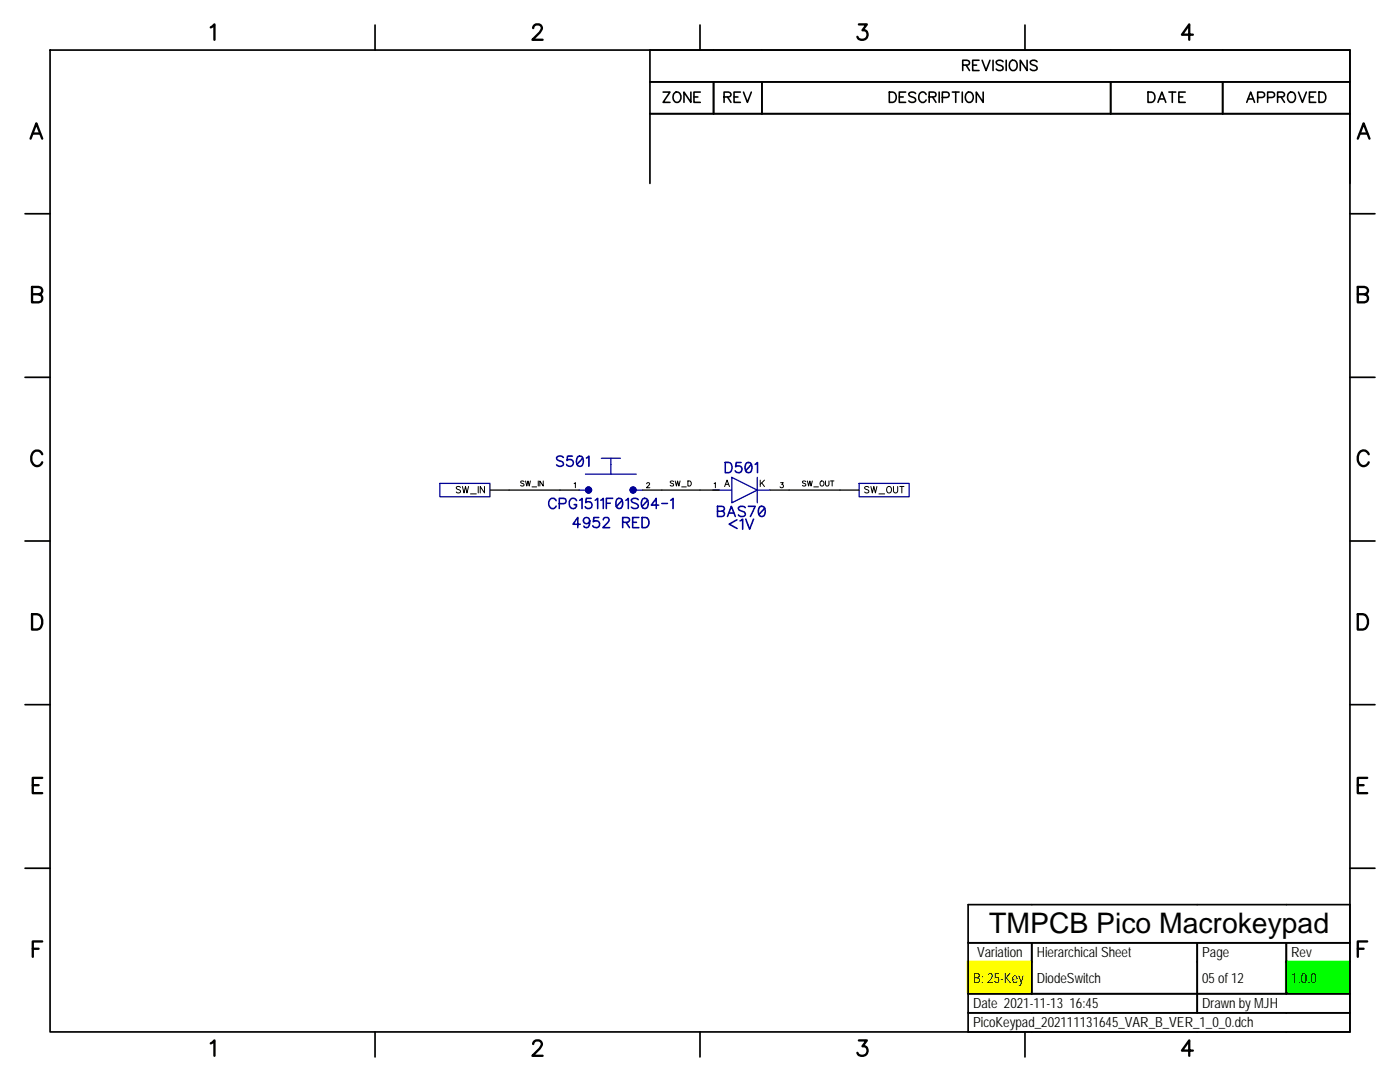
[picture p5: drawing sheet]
<svg xmlns="http://www.w3.org/2000/svg" width="279mm" height="216mm" viewBox="0 0 279 216" stroke-linecap="round" stroke-linejoin="round" font-family="sans-serif">
<path d="M0 0h279.4v215.9h-279.4z" fill-rule="evenodd" fill="#fff" stroke="#fff" stroke-width=".34"/>
<path d="M193.1 191.8h12.6v6.3h-12.6z" fill="#ff0"/>
<path d="M193 191.8h12.7v6.3h-12.7z" fill="none" stroke="#ff0" stroke-width=".2"/>
<g fill="none" stroke="#000" stroke-width=".2">
<path d="M104.6 96.1l-.3-.1h-.3l-.1 .3 .6 .2 .1 .3-.3 .2-.4-.2M104.9 96l.2 1 .3-1 .2 1 .3-1M106.2 97.2h.9M107.4 96v1M108.4 96v1l-.7-1v1M134.4 96.1l-.2-.1-.4 .1 .1 .3 .4 .1v.4l-.3 .1-.2-.2M134.7 96l.3 1 .2-1 .3 1 .2-1M136 97.2h1M137.3 96l.6 .2v.6l-.3 .2h-.3zM160.8 96.1l-.2-.1h-.4v.3l.5 .2 .1 .3-.2 .2-.5-.2M161.1 96l.3 1 .2-1 .3 1 .2-1M162.4 97.2h.9"/>
<path d="M163.7 96.1l.2-.1a.46 .46 0 0 1 .6 .5 .46 .46 0 0 1-.7 .4zM164.7 96v.7l.3 .3 .3-.1 .1-.2v-.7M165.7 96h.7M166.1 96v1"/>
</g>
<path d="M256.6 191.8h12.6v6.3h-12.6z" fill="#0f0"/>
<path d="M256.5 191.8h12.7v6.3h-12.7z" fill="none" stroke="#0f0" stroke-width=".2"/>
<path d="M97.8 97.8h17.8M128.3 97.8h15.2M153.7 97.8h17.8" fill="none" stroke="#000" stroke-width=".25"/>
<g fill="none" stroke="#000096" stroke-width=".32">
<path d="M111 99.9a.75 .75 0 0 0-.9-.5 .75 .75 0 0 0-.6 .8 .86 .86 0 0 0 .3 1.1 .86 .86 0 0 0 1.1-.1l.1-.2M112.4 91.3a.76 .76 0 0 0-.7-.3 .76 .76 0 0 0-.6 .5l.2 .3 .8 .3a.5 .5 0 0 1 .1 .8 .91 .91 0 0 1-1.1-.1M114.2 91h-.9l-.1 .9 .6-.2a.69 .69 0 0 1 .6 .7 .69 .69 0 0 1-.7 .7l-.5-.2-.1-.2M115.1 99.9a.75 .75 0 0 0-.9-.5 .75 .75 0 0 0-.6 .8 .9 .9 0 0 0 .2 1 .9 .9 0 0 0 .9 .2l.4-.4v-.3h-.5M115.3 91.1a.69 .69 0 0 1 1 .3 1.29 1.29 0 0 1-.5 1.6h-.2a1.09 1.09 0 0 1-.5-1.6zM115.7 99.8l.5-.4v2.1M116.3 91.4l-1.2 1.3M117 91.4l.5-.4v2M118 99.4h-1l-.1 .9a.72 .72 0 0 1 1.1 0 .72 .72 0 0 1-.2 1.1 .72 .72 0 0 1-1-.3M118.8 99.8l.5-.4v2.1M119.9 99.8l.5-.4v2.1M122.3 99.4h-1.3v2.1"/>
<path d="M123.2 99.5a.67 .67 0 0 1 1 .3 1.29 1.29 0 0 1-.5 1.7h-.2a1.31 1.31 0 0 1-.3-2zM124.2 99.8l-1.2 1.3M124.9 99.8l.5-.4v2.1M127.4 99.7a.79 .79 0 0 0-1.4 .2 1.3 1.3 0 0 0 1.2 .7l.2 .6a.9 .9 0 0 1-1.4 0M128.3 99.5a.69 .69 0 0 1 1 .3 1.29 1.29 0 0 1-.5 1.7h-.2a1.09 1.09 0 0 1-.5-1.7zM129.3 99.8l-1.2 1.3M133.8 99.8l.5-.4v2.1M144.7 92.3h.7a1.1 1.1 0 0 1 .7 1 1.1 1.1 0 0 1-.7 1h-.7zM147.9 92.3h-1l-.1 .9 .7-.2a.69 .69 0 0 1 .6 .7 .69 .69 0 0 1-.8 .6l-.5-.2-.1-.2M149 92.4a.69 .69 0 0 1 1 .3 1.29 1.29 0 0 1-.5 1.6h-.2a1.09 1.09 0 0 1-.5-1.6zM150 92.7l-1.2 1.2M150.7 92.7l.5-.4v2"/>
<path d="M111.6 100.5l1.2-.1a.54 .54 0 0 0 .2-.6 .54 .54 0 0 0-.5-.4h-.9v2.1M115.8 104.6h-1.5l1-1.3v2M117.7 103.9a.64 .64 0 0 1-.9 .6 .64 .64 0 0 1-.2-1 .64 .64 0 0 1 1 0 1.77 1.77 0 0 1-.2 1.7 .58 .58 0 0 1-.9-.2M119.5 103.3h-1l-.1 .8 .7-.2a.69 .69 0 0 1 .6 .8 .69 .69 0 0 1-.8 .6l-.5-.2-.1-.2M120.4 103.7l.1-.3a.65 .65 0 0 1 1 0 .64 .64 0 0 1-.2 .9l-1 1h1.4M121 100.4h.8M124.3 104.2l1.1-.1 .2-.3-.1-.4-.4-.1h-.8v2M124.9 104.2l.7 1.1M126.3 104.2h.7M127.5 103.3h-1.2v2h1.2M128.1 103.3h.7a1.08 1.08 0 0 1 .7 1 1.08 1.08 0 0 1-.7 1h-.7zM131.4 100.8h-1.4l1-1.4v2.1"/>
<path d="M132.1 100.5h1.1M143.2 101l1.2 .1a.48 .48 0 0 1 0 .8l-.3 .1a.53 .53 0 0 1 .5 .4 .53 .53 0 0 1-.2 .6l-1.2 .1zM143.2 102h.9M145.2 103.1l.8-2.1 .7 2.1M145.5 102.4h1M147.1 103.7l-1.6 .9 1.6 .9M147.7 103.9l.5-.3v2M148.7 101.3a.79 .79 0 0 0-1.3 .2 1.3 1.3 0 0 0 1.1 .7l.2 .6a.9 .9 0 0 1-1.3 0M148.8 103.6l.8 2 .8-2M149.4 101h1.3l-.9 2.1M151.6 101.1a.69 .69 0 0 1 1 .3 1.29 1.29 0 0 1-.5 1.7h-.2a1.09 1.09 0 0 1-.5-1.7zM152.6 101.4l-1.2 1.3"/>
</g>
<path d="M87.8 96.5h10v2.6h-10zM115.6 97.8h1.2M116.8 94.6h10.2M120 91.4h3.8M121.9 91.4v3.2M127 97.8h1.3M142.2 97.8h3.8M146 95.2l5.1 2.6-5.1 2.5zM151.1 95.2v5.1M151.1 97.8h2.6M171.4 96.5h10v2.6h-10z" fill="none" stroke="#000096" stroke-width=".25"/>
<g fill="none" stroke="#000" stroke-width=".2">
<path d="M91.9 97.3a.52 .52 0 0 0-.8 0l.1 .3 .7 .4v.2l-.3 .2-.5-.2M92.3 97.1l.3 1.3 .3-1.3 .3 1.3 .3-1.3M93.9 98.6h1.2M95.4 97.1v1.3M96.7 97.1v1.3l-.9-1.3v1.3M114.6 96.5l.2-.2v1M129.1 96.5l.1-.1 .3-.1 .1 .3-.6 .7h.7M142.5 96.5l.3-.2v1M144.6 97.1l.5-1.3 .5 1.3M144.8 96.6h.6M151.7 95.8v1.3M152 96.4l.6 .7"/>
<path d="M152.6 95.8l-.9 .8M155.8 96.3h.5l-.3 .4a.34 .34 0 0 1 .3 .5 .34 .34 0 0 1-.6-.1M173.4 97.3l-.3-.2-.5 .2 .1 .3 .7 .4v.2l-.3 .2-.5-.2M173.8 97.1l.3 1.3 .3-1.3 .3 1.3 .3-1.3M175.4 98.6h1.2M177.1 97.3l.1-.2a.62 .62 0 0 1 .7 .6 .62 .62 0 0 1-.6 .7 .78 .78 0 0 1-.2-1.1zM178.3 97.1v.9l.4 .4 .4-.2 .1-1.1M179.6 97.1h.8M180 97.1v1.3"/>
</g>
<g fill="#000096" stroke="#000096" stroke-width=".2">
<circle cx="117.5" cy="97.8" r=".62"/>
<circle cx="126.4" cy="97.8" r=".62"/>
</g>
<path d="M117.5 97.2v1.2M126.4 97.2v1.2" fill="none" stroke="#000096" stroke-width=".2"/>
<g fill="none" stroke="#000" stroke-width=".34">
<path d="M10 10h259.4v195.9h-259.4zM74.8 5v5M139.7 5v5M152.1 16.3v6.4M204.6 5v5M221.7 16.3v6.4M244 16.3v6.4h25.4v13.9M269.4 16.3h-139.7v20.3M129.7 22.7h139.7v-12.7h-139.7v6.3h12.7v6.4M5 42.7h5M269.4 42.7h5M5 75.3h5"/>
<path d="M269.4 75.3h5M5 107.9h5M269.4 107.9h5M5 140.6h5M269.4 140.6h5M5 173.2h5M269.4 173.2h5M193.2 198.3v3.8h12.7M193.2 198.3h76.2M205.9 198.3v-10.2h-12.7v-7.6h76.2v25.4h-76.2v-3.8h76.2M238.9 198.3v3.8h17.8M238.9 188.1v14"/>
<path d="M256.7 188.1v10.2M269.4 188.1h-76.2v10.2M74.8 205.9v5M139.7 205.9v5M204.6 205.9v5"/>
</g>
<g fill="none" stroke="#000" stroke-width=".47">
<path d="M42.1 5.5l.7-.6v3M106.4 5.6a.79 .79 0 0 1 .6-.7h.6a.76 .76 0 0 1 .4 1.1l-1.7 1.9h2M171.4 4.9h1.6l-.9 1.1a.99 .99 0 0 1 1.1 1.2 .99 .99 0 0 1-1.4 .7l-.4-.1-.3-.5M238.1 6.9h-2.2l1.4-2v3M6.1 27.7l1.2-3.1 1.1 3.1M6.5 26.6h1.5M271 27.7l1.1-3.1 1.2 3.1M271.4 26.6h1.5M6.4 57.3h1.3l.4 .1a.73 .73 0 0 1 0 1.2l-.4 .1a.81 .81 0 0 1 .8 .8 .81 .81 0 0 1-.8 .8h-1.3zM6.4 58.7h1.3M271 57.3h1.3a.76 .76 0 0 1 .7 .8l-.3 .5-.4 .1a.81 .81 0 0 1 .7 .8 .81 .81 0 0 1-.7 .8h-1.3zM271 58.7h1.3"/>
<path d="M8.4 90.6a1.12 1.12 0 0 0-1.3-.7 1.12 1.12 0 0 0-.9 1.2 1.34 1.34 0 0 0 .3 1.4 1.34 1.34 0 0 0 1.5 .3l.4-.6M273.2 90.6a1.12 1.12 0 0 0-1.3-.7 1.12 1.12 0 0 0-.9 1.2 1.43 1.43 0 0 0 1.3 1.9l.4-.2 .5-.6M6.4 122.6h1a1.64 1.64 0 0 1 1.1 1.5 1.64 1.64 0 0 1-1.1 1.5h-1zM271 122.6h1a1.64 1.64 0 0 1 1 1.5 1.64 1.64 0 0 1-1 1.5h-1zM6.5 156.7h1.2M8.4 155.2h-1.9v3.1h1.9M271 156.7h1.1M272.9 155.2h-1.9v3.1h1.9M6.5 189.3h1.2M8.4 187.9h-1.9v3M271 189.3h1.1M272.9 187.9h-1.9v3"/>
<path d="M42.1 208.2l.7-.6v3.1M106.4 208.3l.3-.5 .9-.2a.76 .76 0 0 1 .4 1.2l-1.7 1.9h2M171.4 207.6h1.6l-.9 1.2a.99 .99 0 0 1 1.1 1.1 .99 .99 0 0 1-1.4 .8l-.4-.2-.3-.4M238.1 209.6h-2.2l1.4-2v3.1"/>
</g>
<g fill="none" stroke="#000" stroke-width=".32">
<path d="M132.3 18.4h1.4l-1.4 2h1.4M134.5 18.7a.76 .76 0 0 1 .9-.3 .76 .76 0 0 1 .5 .8 .83 .83 0 0 1-.4 1.1 .83 .83 0 0 1-1.1-.4l-.1-.4zM137.9 18.4v2l-1.4-2v2M138.5 19.3h.8M139.8 18.4h-1.3v2h1.3M144.5 19.3h.9a.51 .51 0 0 0 .5-.5l-.5-.4h-.9v2M145.2 19.3l.7 1.1M146.5 19.3h.8M147.8 18.4h-1.3v2h1.3M148.4 18.4l.8 2 .7-2M177.5 18.4h.7a1.1 1.1 0 0 1 .7 1 1.1 1.1 0 0 1-.7 1h-.7zM179.5 19.3h.8"/>
<path d="M180.7 18.4h-1.2v2h1.2M182.7 18.7a.76 .76 0 0 0-.7-.4 .76 .76 0 0 0-.6 .6l.2 .3 .8 .3a.5 .5 0 0 1 .1 .8 .91 .91 0 0 1-1.1-.2M184.8 18.9a.75 .75 0 0 0-.8-.5 .75 .75 0 0 0-.6 .8 .88 .88 0 0 0 .1 .9 .88 .88 0 0 0 1 .2l.3-.4M185.4 19.3h1.2l.2-.3-.1-.4-.4-.2h-.9v2M186.1 19.3l.7 1.1M187.4 18.4v2M188.1 19.5h.8a.54 .54 0 0 0 .5-.6 .54 .54 0 0 0-.5-.5h-.8v2M190.1 18.4h1.3M190.7 18.4v2M192 18.4v2M192.1 13l1.2-.1 .2-.3-.1-.4-.4-.2h-.9v2.1M192.8 13l.7 1.1"/>
<path d="M192.9 18.7a.75 .75 0 0 1 .8-.3 .75 .75 0 0 1 .5 .8 .83 .83 0 0 1-.4 1.1 .83 .83 0 0 1-1.1-.5v-.8zM194.1 13h.8M195.4 12h-1.3v2.1h1.3M196 12l.8 2.1 .8-2.1M196.2 18.4v2l-1.4-2v2M198.2 12v2.1M200.2 12.3a.76 .76 0 0 0-.8-.3 .76 .76 0 0 0-.6 .5l.2 .3 .8 .3a.49 .49 0 0 1 .4 .4 .49 .49 0 0 1-.2 .5 .91 .91 0 0 1-1.2-.2M200.8 12v2.1M201.6 12.3l.2-.2a.94 .94 0 0 1 1.1 .4 .94 .94 0 0 1 0 1.1 .78 .78 0 0 1-1 .5 .78 .78 0 0 1-.5-1zM205 12v2.1l-1.4-2.1v2.1M207 12.3a.76 .76 0 0 0-.8-.3 .76 .76 0 0 0-.6 .5l.2 .3 .8 .3a.5 .5 0 0 1 .2 .9 .91 .91 0 0 1-1.2-.2M229.1 18.4h.7a1.09 1.09 0 0 1 .7 1 1.09 1.09 0 0 1-.7 1h-.7z"/>
<path d="M231.4 19.7h1M233.3 18.4h1.4M234 18.4v2M235.3 19.3h.8M236.5 18.4h-1.2v2h1.2M249.1 19.7h1M251 19.5h.9a.54 .54 0 0 0 .5-.6 .54 .54 0 0 0-.5-.5h-.9v2M253 19.5h.9a.54 .54 0 0 0 .5-.6 .54 .54 0 0 0-.5-.5h-.9v2M255 19.3h.9a.51 .51 0 0 0 .4-.5l-.4-.4h-.9v2M255.7 19.3l.6 1.1M257.2 18.7a.76 .76 0 0 1 .8-.3 .76 .76 0 0 1 .5 .8 .83 .83 0 0 1-.4 1.1 .83 .83 0 0 1-1.1-.4l-.1-.4zM259.1 18.4l.8 2 .8-2"/>
<path d="M261.3 19.3h.8M262.6 18.4h-1.3v2h1.3M263.2 18.4h.7a1.1 1.1 0 0 1 .7 1 1.1 1.1 0 0 1-.7 1h-.7zM231.1 20.4l.8-2 .8 2M248.8 20.4l.8-2 .8 2"/>
</g>
<text font-size="5.7" x="197.4" y="186.3">TMPCB Pico Macrokeypad</text>
<g font-size="2.8">
<text x="195" y="191">Variation</text>
<text x="206.9" y="191">Hierarchical Sheet</text>
<text x="239.9" y="191">Page</text>
<text x="257.7" y="191">Rev</text>
<text x="194.2" y="196.1">B: 25-Key</text>
<text x="206.9" y="196.1">DiodeSwitch</text>
<text x="239.9" y="196.1">05 of 12</text>
<text x="257.7" y="196.1">1.0.0</text>
<text x="194.2" y="201.2">Date 2021-11-13 16:45</text>
<text x="239.9" y="201.2">Drawn by MJH</text>
<text x="194.2" y="205">PicoKeypad_202111131645_VAR_B_VER_1_0_0.dch</text>
</g>
</svg>
